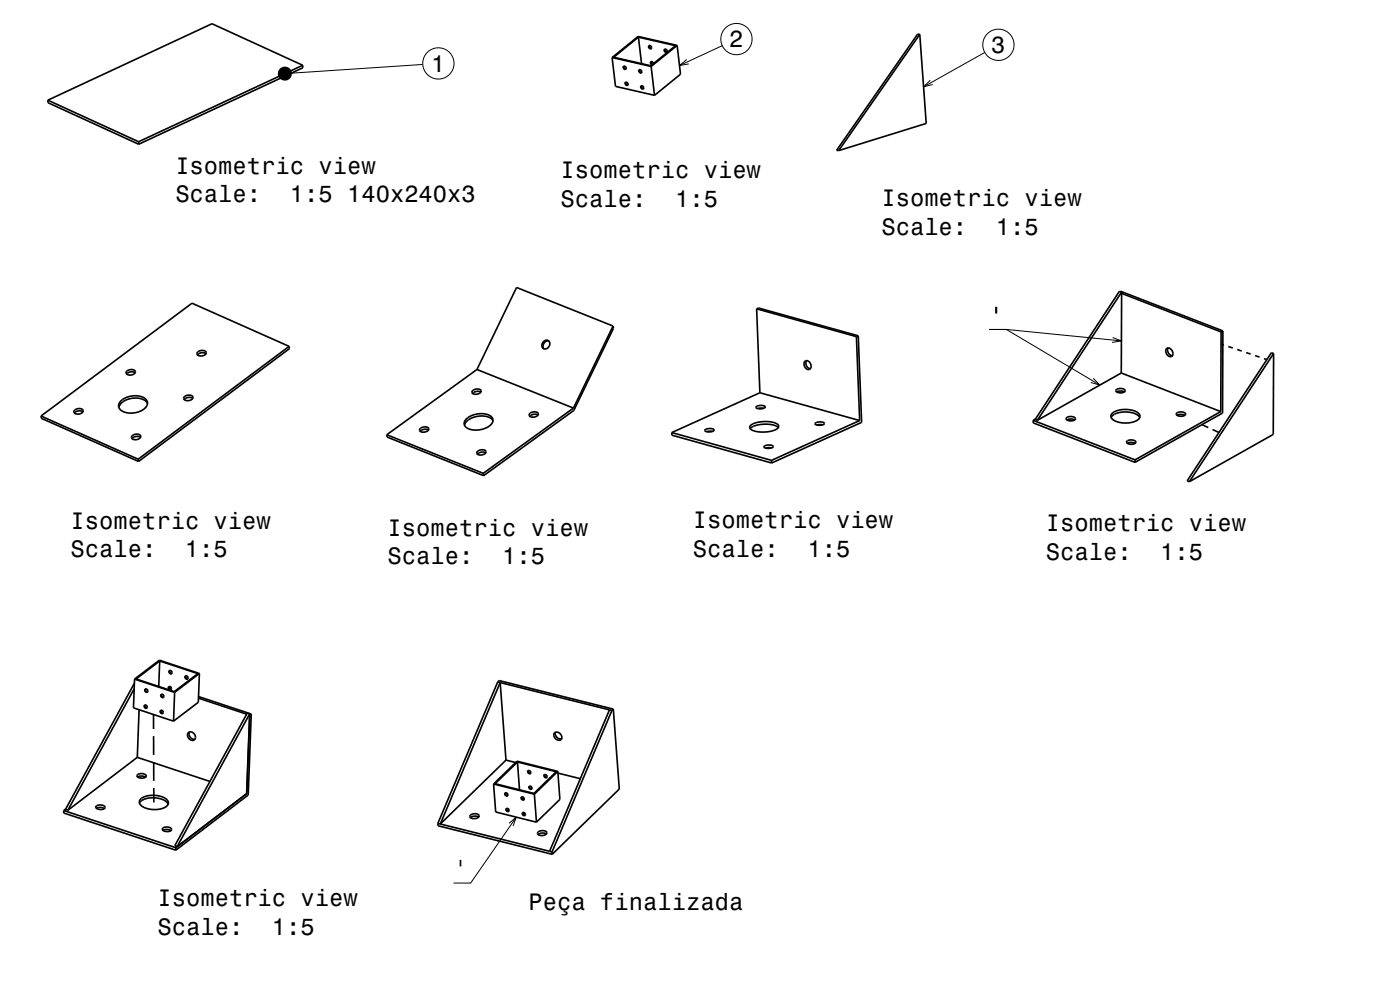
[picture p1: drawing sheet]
<svg xmlns="http://www.w3.org/2000/svg" width="297mm" height="210mm" viewBox="0 0 297 210" stroke-linecap="round" stroke-linejoin="round" font-family="sans-serif">
<g fill="none" stroke="#000" stroke-width=".35">
<path d="M64.2 13.9v.5l-34.8 16.2M64.2 13.9l-34.8 16.2M64.2 13.9l-19.2-8.9-34.8 16.3M129.9 12.2l.7 6.1 8.2 1.9M129.9 12.2l8.2 1.9M130.2 12.1l5.2-4.2 7.9 1.8-5.2 4.2zM132.4 14a.47 .47 0 0 0 .4 .6M132.8 17.4a.47 .47 0 0 0 .4 .6M135.4 7.9l.7 5.6M135.7 14.8a.47 .47 0 0 0 .4 .6M136.1 18.2a.47 .47 0 0 0 .4 .6M137.7 9.7a.47 .47 0 0 0 .5 .5"/>
<path d="M138.1 14.1l.7 6.1M138.1 13.1l.1 .4 .2 .1M138.6 13.5a.43 .43 0 0 0-.5-.4 .44 .44 0 0 0 .2 .7M141 10.4a.47 .47 0 0 0 .5 .6M143.7 9.6l-8.3-1.9-5.5 4.5M143.7 9.6l.7 6.1-5.6 4.5M143.7 9.6l-5.6 4.5M195.1 7.3l1.4 18.9-18.6 5.7M195.1 7.3l-.4-.1-17.2 24.7h.4M195.1 7.3l-17.2 24.6M10.2 21.3v.5l19.2 8.8M10.2 21.3l19.2 8.8"/>
<path d="M29.4 30.1v.5M26.9 78.8a1.14 1.14 0 0 1 1.8 .1 1.16 1.16 0 0 1-2 .2zM28.7 79.1a1.38 1.38 0 0 0-1.8 .2M41.9 74.7a1.14 1.14 0 0 1 1.9 .2 1.16 1.16 0 0 1-2 .1zM43.7 75a1.38 1.38 0 0 0-1.8 .3M61.3 73.5l.1 .5-32 23.9M61.3 73.5l-32 23.9M61.3 73.5l-20.6-9.2-32 24M101.2 78.4l-19.2 13.8M101.2 78.4l20.5 8.2M115.3 72.4a.79 .79 0 0 1 1.2 0 .79 .79 0 0 1-.1 1.2 .81 .81 0 0 1-1.2 .3 .81 .81 0 0 1 0-1.3zM116.4 72.3a1.08 1.08 0 0 0-1 .5 1.08 1.08 0 0 0 0 1.2"/>
<path d="M130.1 69.2v.5l-8.4 17.4-19.1 13.8M130.1 69.2l-20.5-8.2-8.4 17.4M130.1 69.2l-8.4 17.4M160.5 65.5l.4-.2 21.2 5.9M160.5 65.5l21.2 5.9M160.5 65.5l.7 17.8M170.8 76.6a.99 .99 0 0 1 1.1 .5 .99 .99 0 0 1-.3 1.3 1.14 1.14 0 0 1-.8-1.8zM171.1 76.5a1.18 1.18 0 0 0 .8 1.7M181.7 71.4l.7 17.8M182.1 71.2l-.4 .2M182.1 71.2l.7 18.4-19.1 8.6M237.7 61.9l21.7 8.3"/>
<path d="M237.9 79.1l21.1 8.2M237.9 79.1l-17.8 10.1M237.9 62.2l21.1 8.2M237.9 62l-.4-.2-17.9 27.2 .5 .2M237.9 62l-17.8 27.2M237.9 62v17.1M247.4 74a.99 .99 0 0 1 1.3 .4 .99 .99 0 0 1-.2 1.2 1.14 1.14 0 0 1-1.1-1.6zM247.8 73.8a1.19 1.19 0 0 0 .9 1.7M259 73l.6 .2M259 70.4v16.9M259.4 70.2l-.4 .2M259.4 70.2v17.4l-18.6 10.5"/>
<path d="M260.6 73.5l.9 .3M262.5 74.1l.9 .4M264.4 74.8l.9 .3M266.3 75.4l.9 .4M268.2 76.1l.6 .2M270.2 75l-.1 17.2-17.8 10M270.2 75l-.5-.2-17.8 27.2 .4 .2M270.2 75l-17.9 27.2M8.7 88.3l.1 .4 20.6 9.2M8.7 88.3l20.6 9.1M15.8 87.1a1.13 1.13 0 0 1 1.8 .1 1.16 1.16 0 0 1-1.9 .2zM17.6 87.4a1.38 1.38 0 0 0-1.8 .2"/>
<path d="M25.6 85a4.3 4.3 0 0 1 5.4-.2 1.56 1.56 0 0 1-1 2.3 4 4 0 0 1-4.7-.5l-.1-.7zM28 92.5a1.14 1.14 0 0 1 1.9 .1 1.16 1.16 0 0 1-2 .2zM29.3 97.4l.1 .5M29.8 92.8a1.38 1.38 0 0 0-1.8 .2M31.3 85.6a3.5 3.5 0 0 0-4.3-.9l-1.3 .8-.5 1M39.1 84.2a1.14 1.14 0 0 1 1.8 .2 1.16 1.16 0 0 1-1.9 .1zM40.9 84.5a1.38 1.38 0 0 0-1.8 .3M82 92.2l.1 .5 20.5 8.2M82 92.2l20.5 8.2M89.1 90.9a1.17 1.17 0 0 1 1.9 .1 1.19 1.19 0 0 1-2 .2zM90.9 91.2a1.47 1.47 0 0 0-1.8 .3M99 88.8a4.5 4.5 0 0 1 5.3-.3 1.39 1.39 0 0 1-.8 2.1 4.2 4.2 0 0 1-4.9-.2l-.1-.7z"/>
<path d="M100.2 82.9a1.17 1.17 0 0 1 1.9 .1 1.19 1.19 0 0 1-2 .2zM101.2 95.8a1.17 1.17 0 0 1 1.9 .1 1.19 1.19 0 0 1-2 .2zM102 83.2a1.47 1.47 0 0 0-1.7 .3M103 96.1a1.47 1.47 0 0 0-1.7 .3M104.6 89.2a3.7 3.7 0 0 0-4.3-.6l-1.3 .7-.5 .9M112.4 87.8a1.17 1.17 0 0 1 1.8 .1 1.2 1.2 0 0 1-2 .1zM114.1 88a1.47 1.47 0 0 0-1.7 .3M121.7 86.6l-19.2 13.8M142.5 91.8l21.2 5.9M142.5 91.8v.5l21.2 5.9M149.6 91.1l.3-.1a1.27 1.27 0 0 1 1.6 .3 1.64 1.64 0 0 1-2 0zM151.1 91.5l-1.2 .1"/>
<path d="M159.3 90.2a6.1 6.1 0 0 1 5.7-.1l.2 .3a2.22 2.22 0 0 1-2.2 1.2 4.7 4.7 0 0 1-3.9-.8l-.1-.2zM160.5 86.2l.2-.1a1.27 1.27 0 0 1 1.6 .3 1.64 1.64 0 0 1-1.9 0zM161.2 83.3l-18.7 8.5M161.2 83.3l21.2 5.9M162 86.6l-1.3 .1M162.2 94.6l.2-.1a1.29 1.29 0 0 1 1.6 .3 1.64 1.64 0 0 1-1.9 0zM163.7 97.7v.5M163.7 95l-1.3 .1M165.1 90.7a5.8 5.8 0 0 0-6 .2M172.9 89.8a1.68 1.68 0 0 1 2 0 1.55 1.55 0 0 1-2 .1zM174.5 90.1l-1.2 .1M182.4 89.2l-18.7 8.5"/>
<path d="M219.2 89.2l21.6 8.3M219.2 89.2v.5l21.6 8.4M219.7 88.9l-.5 .3M226.3 88.6a1.26 1.26 0 0 1 1.8 .3 1.36 1.36 0 0 1-1.9-.1zM226.3 89.1a1.76 1.76 0 0 1 1.7 0M235.7 88.5a4.2 4.2 0 0 1 4.5-.9l1.1 .4 .5 .6M236 87.7a5 5 0 0 1 5.7 .1l.1 .4a1.84 1.84 0 0 1-1.9 1.4 4.1 4.1 0 0 1-4.2-1.1v-.4zM236.8 82.7a1.26 1.26 0 0 1 1.9 .2 1.36 1.36 0 0 1-2 0zM236.9 83.1a1.8 1.8 0 0 1 1.6 0M236.9 83.1h.1M239.1 93.6a1.27 1.27 0 0 1 1.9 .3 1.36 1.36 0 0 1-2-.1zM239.1 94h.1a1.8 1.8 0 0 1 1.6 .1"/>
<path d="M240.8 97.5v.6M249.6 87.6a1.27 1.27 0 0 1 1.9 .3 1.36 1.36 0 0 1-2-.1zM249.7 88.1a1.8 1.8 0 0 1 1.6 0M255 90.1l1.3 .6M257.2 91.1l1.4 .6M259 87.3l-18.2 10.2M102.5 100.4l.1 .5M28.5 146.1l-14.1 25.8M28.5 144.9l-14.6 26.8 .5 .2M28.5 144.1l-.2 6.1 8.5 2.8M28.5 144.1l8.5 2.8M28.9 144l5-3.8 8.1 2.7-5 3.8z"/>
<path d="M29.5 150.6l-.4 10.1M30.7 149.5a.45 .45 0 0 0 .5 .7M30.9 146.1a.45 .45 0 0 0 .4 .7M32.6 151.6v3M32.6 156.1v4M33.9 140.2l-.2 5.4M34.1 150.7a.45 .45 0 0 0 .5 .6M34.3 147.3a.44 .44 0 0 0 .4 .6M35.8 145.7l.5 .1M35.9 145.6a.45 .45 0 0 0 .4 .6M35.9 146l.5 .2M36 142.2a.45 .45 0 0 0 .5 .6"/>
<path d="M37 146.9l-.2 6.1M39.4 143.4a.45 .45 0 0 0 .5 .6M40 155.4a1.02 1.02 0 0 1 1.2 .3 1.02 1.02 0 0 1-.1 1.3 1.06 1.06 0 0 1-1.1-.4 1.06 1.06 0 0 1 0-1.2zM40.2 155.3a1.12 1.12 0 0 0 1.2 1.5M42.1 148.1l10.2 3.4M42.1 147.8l11.2 3.7M42.3 142.9l-8.5-2.9-5.3 4.1M42.3 142.9l-.2 6.1-5.3 4M42.3 142.9l-5.3 4M52.5 151.3l.5 .1-15.4 28.2-.5-.2zM53 151.7h.1M53 151.4l-.7 16.9"/>
<path d="M53 151.7l-.6 16.7M53.3 151.5l-.3 .2M53.3 151.5l-.6 17.1-15.4 11.7M105.6 144.7l-12.7 30M105.6 144.7l.5 .1M105.6 144.7l.3-.3 24.2 6M106.1 144.8l-12.7 30M106.1 144.8l1.2 16.4M106.1 144.8l23.7 5.9M117.6 155.4a1.02 1.02 0 0 1 1.3 .3 1.02 1.02 0 0 1 0 1.3 1.08 1.08 0 0 1-1.1-.4 1.08 1.08 0 0 1-.2-1.2zM117.8 155.3a1.15 1.15 0 0 0 1.4 1.4M129.3 150.6l-12.7 30"/>
<path d="M129.8 150.7l-12.7 30M130.1 150.4l-.3 .3M130.1 150.4l1.3 17-14.2 13.8M13.5 171.9l23.8 7.9M13.5 171.9v.6l23.8 7.8M13.9 171.6l-.4 .3M20.5 171.5a1.66 1.66 0 0 1 1.6 0M20.5 171a1.24 1.24 0 0 1 1.8 .3 1.3 1.3 0 0 1-2-.1zM29.1 160.7l15.4 5.1M29.1 160.7l-14.7 11.2M29.2 164.8a1.66 1.66 0 0 1 1.7 .1M29.2 164.3a1.24 1.24 0 0 1 1.8 .4 1.3 1.3 0 0 1-2-.2z"/>
<path d="M29.6 170.4a4.1 4.1 0 0 1 4.6-.9l1 .5 .5 .6M29.8 169.6a4.7 4.7 0 0 1 5.8 .2l.1 .3a1.6 1.6 0 0 1-1.8 1.5 4.3 4.3 0 0 1-4.3-1.1v-.5zM32.6 161.6v4M32.6 167.1v3.1M34.6 176.1a1.66 1.66 0 0 1 1.7 .1M34.6 175.6a1.24 1.24 0 0 1 1.8 .4 1.3 1.3 0 0 1-2-.1zM37.3 179.8v.5M52.3 168.3l.1 .1M52.4 168.4l-15.1 11.4M92.9 174.7l.5 .1M92.9 174.7v.5l24.3 6M93.4 174.8l23.7 5.9"/>
<path d="M99.8 172.9a1.19 1.19 0 0 1 1.8 .2 1.24 1.24 0 0 1-1.9 .1zM101.6 173.3a1.55 1.55 0 0 0-1.8 .2M104.7 166.3l.5 5.9 8.6 2.2M104.7 166.3l8.7 2.2M105 166.2l4.8-4.6 8.2 2.1-4.7 4.6zM107.2 168.2a.46 .46 0 0 0 .5 .5M107.3 161.2l-13.9 13.6M107.3 161.2l2.1 .6M107.5 171.5a.46 .46 0 0 0 .5 .5M109.8 161.6l.4 5.9M110.7 169a.46 .46 0 0 0 .5 .6M110.9 172.4l.4 .1"/>
<path d="M110.9 172.3a.46 .46 0 0 0 .6 .6M111.2 169.4l-.4 .1M112.1 163.5a.46 .46 0 0 0 .5 .5M112.3 166.8a.46 .46 0 0 0 .6 .5M113.4 168.5l.4 5.9M114.2 176.5a1.19 1.19 0 0 1 1.8 .2 1.23 1.23 0 0 1-2 .1zM115.5 164.3a.46 .46 0 0 0 .6 .6M115.9 176.9a1.53 1.53 0 0 0-1.7 .1M118.3 163.6l-8.6-2.1-5 4.8M118.3 163.6l.5 6-5 4.8M118.3 163.6l-4.9 4.9M118.4 164l4.7 1.2"/>
<path d="M117.1 180.7l.1 .5"/>
<circle cx="132.5" cy="14.4" r=".37"/>
<circle cx="132.9" cy="17.8" r=".37"/>
<circle cx="135.8" cy="15.1" r=".37"/>
<circle cx="136.2" cy="18.5" r=".37"/>
<circle cx="137.9" cy="10" r=".37"/>
<circle cx="141.2" cy="10.8" r=".37"/>
<circle cx="30.9" cy="149.9" r=".38"/>
<circle cx="31" cy="146.5" r=".38"/>
<circle cx="34.3" cy="151" r=".38"/>
<circle cx="34.4" cy="147.6" r=".38"/>
<circle cx="36" cy="146" r=".38"/>
<circle cx="36.2" cy="142.6" r=".38"/>
<circle cx="39.6" cy="143.7" r=".38"/>
<circle cx="107.4" cy="168.5" r=".38"/>
<circle cx="107.7" cy="171.8" r=".38"/>
<circle cx="110.9" cy="169.4" r=".38"/>
<circle cx="111.1" cy="172.7" r=".38"/>
<circle cx="112.3" cy="163.8" r=".38"/>
<circle cx="112.5" cy="167.1" r=".38"/>
<circle cx="115.7" cy="164.6" r=".38"/>
</g>
<g fill="none" stroke="#000" stroke-width=".21">
<path d="M89.7 13.7l-29.3 1.9M145.7 12.6l-1.5 1.3 1.9-.3M153.2 9.7l-9 4.2M197.4 17l-1.5 1.4 2-.5M208.9 11.1l-13 7.3M236 71.6l1.9 .7-2 .3M237.9 72.3l-24.4-2.4h-3.6h3.6l19.8 11.8M231.9 80.2l1.4 1.5-1.9-.6M108 174.6l1.5-1.3-.6 1.9M109.5 173.3l-9.6 14h-3.7"/>
<circle cx="93" cy="13.5" r="3.3"/>
<circle cx="156.2" cy="8.3" r="3.3"/>
<circle cx="211.8" cy="9.5" r="3.3"/>
</g>
<circle cx="60.4" cy="15.6" r="1.5" fill="#000"/>
<g font-size="5">
<text x="154.7" y="10">2</text>
<text x="210.3" y="11.3">3</text>
<text x="91.5" y="15.2">1</text>
<text x="37.2" y="36.9">Isometric view</text>
<text x="118.9" y="37.8">Isometric view</text>
<text x="37.2" y="42.9">Scale:</text>
<text x="61.5" y="42.9">1:5</text>
<text x="73.6" y="42.9">140x240x3</text>
<text x="118.9" y="43.9">Scale:</text>
<text x="143.2" y="43.9">1:5</text>
<text x="187" y="43.8">Isometric view</text>
<text x="187" y="49.8">Scale:</text>
<text x="211.3" y="49.8">1:5</text>
<text x="209.9" y="68.7">'</text>
<text x="15" y="112.1">Isometric view</text>
<text x="82.2" y="113.6">Isometric view</text>
<text x="147" y="112.1">Isometric view</text>
<text x="221.9" y="112.7">Isometric view</text>
<text x="15" y="118.2">Scale:</text>
<text x="39.2" y="118.2">1:5</text>
<text x="82.2" y="119.7">Scale:</text>
<text x="106.5" y="119.7">1:5</text>
<text x="147" y="118.1">Scale:</text>
<text x="171.3" y="118.1">1:5</text>
<text x="221.9" y="118.7">Scale:</text>
<text x="246.1" y="118.7">1:5</text>
<text x="96.2" y="186.1">'</text>
<text x="33.4" y="192.2">Isometric view</text>
<text x="112.1" y="193.1">Peça finalizada</text>
<text x="33.4" y="198.3">Scale:</text>
<text x="57.7" y="198.3">1:5</text>
</g>
</svg>
